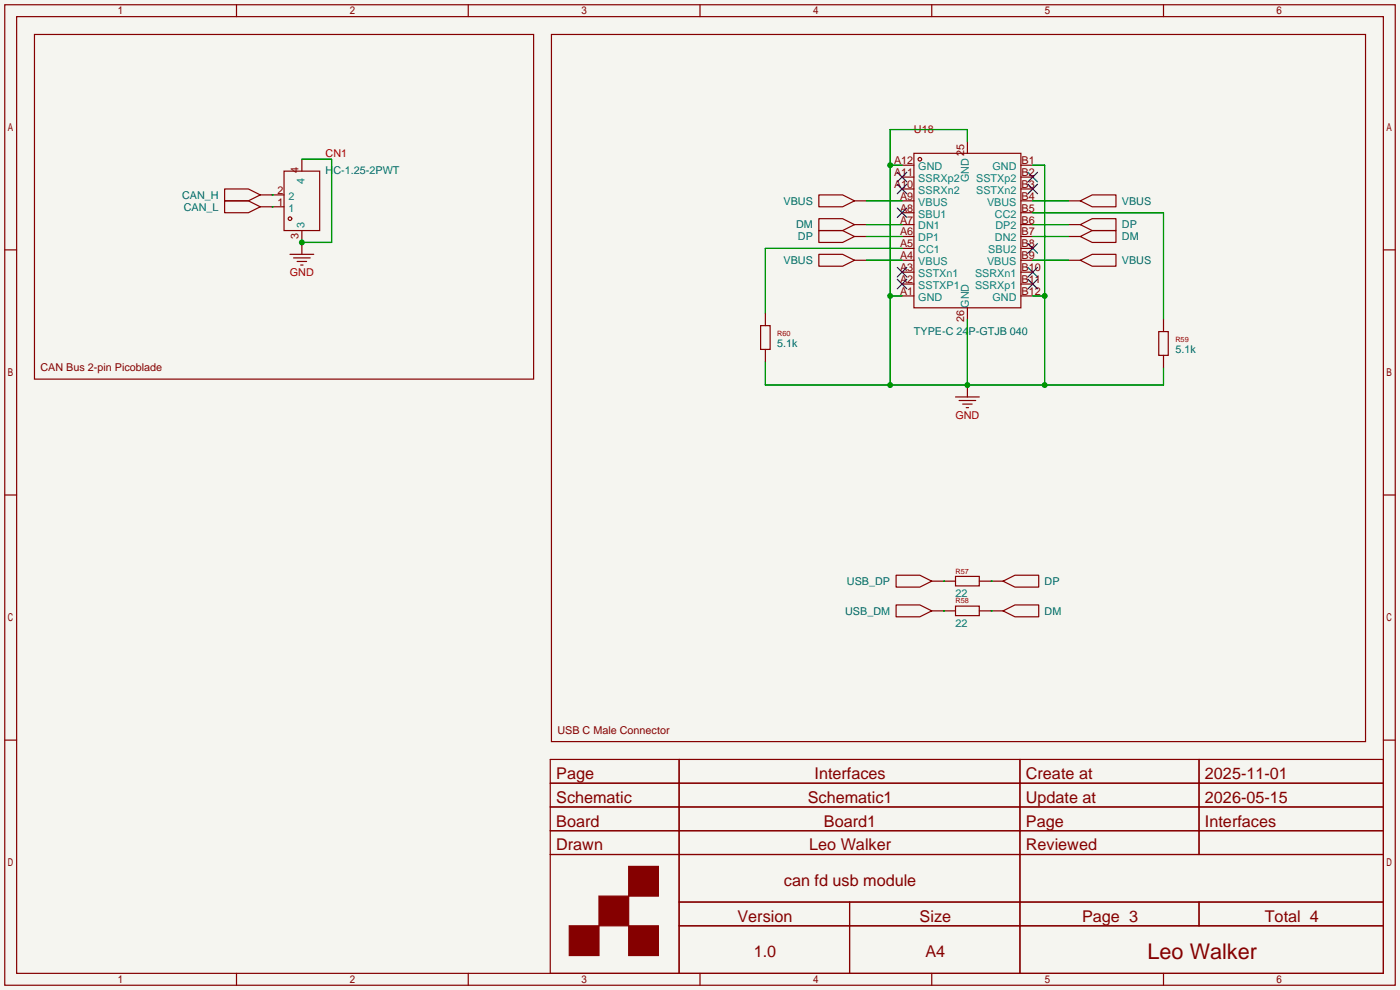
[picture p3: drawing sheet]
<svg xmlns="http://www.w3.org/2000/svg" width="299mm" height="212mm" viewBox="0 0 299 212" stroke-linecap="round" stroke-linejoin="round" font-family="sans-serif">
<path d="M0 0h299.2v211.6h-299.2z" fill="#f5f5f0"/>
<g fill="none" stroke="#850000" stroke-width=".25">
<path d="M1 1h297.2v209.6h-297.2zM3.6 3.6h292.1v204.4h-292.1zM7.4 7.4h106.6v73.6h-106.6zM50.5 1v2.6M100.1 1v2.6M117.9 7.4h173.9v151.1h-173.9zM149.6 1v2.6M199.1 1v2.6M248.7 1v2.6M60.7 36.6h7.6v12.7h-7.6zM64.5 34v2.6M192.8 35.3h2.5"/>
<path d="M192.8 37.8h2.5M195.3 32.8h22.9v33h-22.9zM206.8 30.2v2.6M218.2 35.3h2.5M218.2 37.8h2.5M1 53.4h2.6M48 40.4h5.1l2.5 1.3-2.5 1.2h-5.1zM48 42.9h5.1l2.5 1.3-2.5 1.3h-5.1zM55.6 44.2h5.1M55.6 41.7h5.1M62 54.4h5.1M62.7 55.1h3.6"/>
<path d="M63.5 55.9h2M64.3 56.6h.5M64.5 49.3v5.1M175 41.7h5.1l2.5 1.2-2.5 1.3h-5.1zM175 49.3h5.1l2.5 1.2-2.5 1.3h-5.1zM175 54.4h5.1l2.5 1.2-2.5 1.3h-5.1zM175 46.7h5.1l2.5 1.3-2.5 1.3h-5.1zM182.6 42.9h2.6M182.6 50.5h2.6M182.6 48h2.6M182.6 55.6h2.6M192.8 42.9h2.5"/>
<path d="M192.8 50.5h2.5M192.8 40.4h2.5M192.8 45.5h2.5M192.8 48h2.5M192.8 53.1h2.5M192.8 55.6h2.5M192.8 58.2h2.5M218.2 42.9h2.5M218.2 50.5h2.5M218.2 40.4h2.5M218.2 45.5h2.5M218.2 48h2.5"/>
<path d="M218.2 53.1h2.5M218.2 55.6h2.5M218.2 58.2h2.5M228.3 42.9h2.6M228.3 50.5h2.6M228.3 48h2.6M228.3 55.6h2.6M230.9 55.6l2.5-1.2h5.1v2.5h-5.1zM230.9 42.9l2.5-1.2h5.1v2.5h-5.1zM230.9 48l2.5-1.3h5.1v2.6h-5.1zM230.9 50.5l2.5-1.2h5.1v2.5h-5.1zM295.7 53.4h2.5"/>
<path d="M162.6 69.6h2v5.1h-2zM163.6 67.1v2.5M163.6 74.7v2.5M192.8 60.7h2.5M192.8 63.2h2.5M206.8 65.8v2.5M218.2 60.7h2.5M218.2 63.2h2.5M247.6 70.9h2.1v5h-2.1zM248.7 68.3v2.6M248.7 75.9v2.6M204.2 84.8h5.1"/>
<path d="M205 85.6h3.5M205.7 86.4h2.1M206.5 87.1h.5M206.8 82.3v2.5M1 105.8h2.6M295.7 105.8h2.5M191.5 122.9h5.1l2.5 1.3-2.5 1.3h-5.1zM191.5 129.3h5.1l2.5 1.3-2.5 1.2h-5.1zM199.1 124.2h5.1M199.1 130.6h5.1M204.2 123.2h5.1v2h-5.1zM204.2 129.5h5.1v2.1h-5.1z"/>
<path d="M209.3 124.2h5.1M209.3 130.6h5.1M214.4 124.2l2.5-1.3h5.1v2.6h-5.1zM214.4 130.6l2.5-1.3h5.1v2.5h-5.1zM1 158.2h2.6M295.7 158.2h2.5M117.6 162.3h178.1v45.7h-178.1zM117.6 167.4h178.1M117.6 172.5h178.1M117.6 177.5h178.1M145.1 162.3v45.7M218 162.3v45.7"/>
<path d="M256.3 162.3v20.3M117.6 182.6h178.1M145.1 192.8h150.6M145.1 197.9h150.6M181.6 192.8v15.2M256.3 192.8v5.1M50.5 208v2.6M100.1 208v2.6M149.6 208v2.6M199.1 208v2.6M248.7 208v2.6"/>
<circle cx="196.6" cy="34" r=".38"/>
<circle cx="62" cy="46.7" r=".38"/>
</g>
<g fill="#850000" stroke="#850000" stroke-width=".25">
<path d="M134.4 185.2h6.3v6.3h-6.3z"/>
<path d="M128 191.5h6.4v6.4h-6.4z"/>
<path d="M121.7 197.9h6.3v6.3h-6.3z"/>
<path d="M134.4 197.9h6.3v6.3h-6.3z"/>
</g>
<g fill="none" stroke="#000085" stroke-width=".25">
<path d="M191.8 36.8l2 2.1M191.8 39.4l2 2M193.8 36.8l-2 2.1M193.8 39.4l-2 2M219.7 39.4l2 2M219.7 36.8l2 2.1M221.7 39.4l-2 2M221.7 36.8l-2 2.1M191.8 44.4l2 2.1M191.8 57.2l2 2M191.8 59.7l2 2M193.8 44.4l-2 2.1"/>
<path d="M193.8 57.2l-2 2M193.8 59.7l-2 2M219.7 59.7l2 2M219.7 57.2l2 2M219.7 52.1l2 2M221.7 59.7l-2 2M221.7 57.2l-2 2M221.7 52.1l-2 2"/>
</g>
<g fill="none" stroke="#009600" stroke-width=".25">
<path d="M64.5 34h6.4v17.8h-6.4M190.2 35.3h2.6M206.8 30.2v-2.5h-16.6v54.6M220.7 35.3h2.6v47M58.2 41.7h.1M58.2 44.2h.1M185.2 42.9h7.6M185.2 55.6h7.6M185.2 50.5h7.6M185.2 48h7.6M192.8 53.1h-29.2v14M220.7 45.5h28v22.8"/>
<path d="M220.7 42.9h7.6M220.7 55.6h7.6M220.7 50.5h7.6M220.7 48h7.6M163.6 77.2v5.1h85.1v-3.8M190.2 63.2h2.6M206.8 68.3v14M220.7 63.2h2.6M201.7 124.2h.1M201.7 130.6h.1M211.8 124.2h.1M211.8 130.6h.1"/>
</g>
<g fill="#009600">
<circle cx="206.8" cy="82.3" r=".63"/>
<circle cx="190.2" cy="82.3" r=".63"/>
<circle cx="190.2" cy="63.2" r=".63"/>
<circle cx="190.2" cy="35.3" r=".63"/>
<circle cx="223.3" cy="82.3" r=".63"/>
<circle cx="223.3" cy="63.2" r=".63"/>
<circle cx="64.5" cy="51.8" r=".63"/>
</g>
<text font-size="4.6" fill="#840000" x="245.3" y="205">Leo Walker</text>
<g font-size="3.5" fill="#840000">
<text x="118.9" y="166.5">Page</text>
<text x="174.1" y="166.5">Interfaces</text>
<text x="219.3" y="166.5">Create at</text>
<text x="257.5" y="166.5">2025-11-01</text>
<text x="118.9" y="171.6">Schematic</text>
<text x="172.6" y="171.6">Schematic1</text>
<text x="219.3" y="171.6">Update at</text>
<text x="257.5" y="171.6">2026-05-15</text>
<text x="118.9" y="176.7">Board</text>
<text x="176.1" y="176.7">Board1</text>
<text x="219.3" y="176.7">Page</text>
<text x="257.5" y="176.7">Interfaces</text>
<text x="118.9" y="181.8">Drawn</text>
<text x="172.9" y="181.8">Leo Walker</text>
<text x="219.3" y="181.8">Reviewed</text>
<text x="167.5" y="189.4">can fd usb module</text>
<text x="157.6" y="197">Version</text>
<text x="196.5" y="197">Size</text>
<text x="231.3" y="197">Page 3</text>
<text x="270.3" y="197">Total 4</text>
<text x="161.1" y="204.6">1.0</text>
<text x="197.8" y="204.6">A4</text>
</g>
<g font-size="2.3" fill="#a90000">
<text x="195.3" y="28.5">U18</text>
<text x="69.6" y="33.6">CN1</text>
<text x="62" y="59">GND</text>
<text x="204.2" y="89.5">GND</text>
</g>
<g font-size="2.3" fill="#840000">
<text x="191.1" y="35.1">A12</text>
<text x="206" y="33.3" transform="rotate(-90 206 33.3)">25</text>
<text x="218.3" y="35.1">B1</text>
<text x="59.3" y="41.4">2</text>
<text x="63.8" y="36.9" transform="rotate(-90 63.8 36.9)">4</text>
<text x="191.1" y="37.6">A11</text>
<text x="191.1" y="40.2">A10</text>
<text x="218.3" y="40.2">B3</text>
<text x="218.3" y="37.6">B2</text>
<text x="59.3" y="44">1</text>
<text x="192.4" y="42.7">A9</text>
<text x="192.4" y="45.2">A8</text>
<text x="192.4" y="47.8">A7</text>
<text x="218.3" y="47.8">B6</text>
<text x="218.3" y="45.2">B5</text>
<text x="218.3" y="42.7">B4</text>
<text x="63.8" y="51.2" transform="rotate(-90 63.8 51.2)">3</text>
<text x="192.4" y="50.3">A6</text>
<text x="192.4" y="52.9">A5</text>
<text x="218.3" y="52.9">B8</text>
<text x="218.3" y="50.3">B7</text>
<text x="192.4" y="55.4">A4</text>
<text x="192.4" y="57.9">A3</text>
<text x="218.3" y="57.9">B10</text>
<text x="218.3" y="55.4">B9</text>
<text x="192.4" y="60.5">A2</text>
<text x="192.4" y="63">A1</text>
<text x="218.3" y="63">B12</text>
<text x="218.3" y="60.5">B11</text>
<text x="206" y="68.8" transform="rotate(-90 206 68.8)">26</text>
<text x="8.6" y="79.3">CAN Bus 2-pin Picoblade</text>
<text x="119.1" y="156.8">USB C Male Connector</text>
</g>
<g font-size="2.3" fill="#008484">
<text x="65.1" y="39.3" transform="rotate(-90 65.1 39.3)">4</text>
<text x="196.3" y="36.3">GND</text>
<text x="196.3" y="38.9">SSRXp2</text>
<text x="196.3" y="41.4">SSRXn2</text>
<text x="207.1" y="38.9" transform="rotate(-90 207.1 38.9)">GND</text>
<text x="208.6" y="41.4">SSTXn2</text>
<text x="208.6" y="38.9">SSTXp2</text>
<text x="212.1" y="36.3">GND</text>
<text x="61.6" y="45.2">1</text>
<text x="61.6" y="42.7">2</text>
<text x="196.3" y="44">VBUS</text>
<text x="196.3" y="46.5">SBU1</text>
<text x="211" y="44">VBUS</text>
<text x="212.6" y="46.5">CC2</text>
<text x="65.1" y="48.8" transform="rotate(-90 65.1 48.8)">3</text>
<text x="196.3" y="49">DN1</text>
<text x="196.3" y="51.6">DP1</text>
<text x="212.6" y="51.6">DN2</text>
<text x="212.8" y="49">DP2</text>
<text x="196.3" y="54.1">CC1</text>
<text x="196.3" y="56.7">VBUS</text>
<text x="196.3" y="59.2">SSTXn1</text>
<text x="208.4" y="59.2">SSRXn1</text>
<text x="211" y="56.7">VBUS</text>
<text x="211.2" y="54.1">SBU2</text>
<text x="196.3" y="61.7">SSTXP1</text>
<text x="196.3" y="64.3">GND</text>
<text x="207.1" y="65.8" transform="rotate(-90 207.1 65.8)">GND</text>
<text x="208.4" y="61.7">SSRXp1</text>
<text x="212.1" y="64.3">GND</text>
</g>
<g font-size="2.3" fill="#006464">
<text x="69.6" y="37.1">HC-1.25-2PWT</text>
<text x="38.9" y="42.5">CAN_H</text>
<text x="39.3" y="45">CAN_L</text>
<text x="167.4" y="43.7">VBUS</text>
<text x="239.8" y="43.7">VBUS</text>
<text x="170.1" y="48.8">DM</text>
<text x="170.5" y="51.4">DP</text>
<text x="239.8" y="48.8">DP</text>
<text x="239.8" y="51.4">DM</text>
<text x="167.4" y="56.4">VBUS</text>
<text x="239.8" y="56.4">VBUS</text>
<text x="195.3" y="71.7">TYPE-C 24P-GTJB 040</text>
<text x="166.1" y="74.2">5.1k</text>
<text x="251.2" y="75.5">5.1k</text>
<text x="181" y="125">USB_DP</text>
<text x="223.3" y="125">DP</text>
<text x="180.6" y="131.4">USB_DM</text>
<text x="204.2" y="127.6">22</text>
<text x="223.3" y="131.4">DM</text>
<text x="204.2" y="133.9">22</text>
</g>
<g font-size="1.6" fill="#a90000">
<text x="166.1" y="71.8">R60</text>
<text x="251.2" y="73.1">R59</text>
<text x="204.2" y="122.6">R57</text>
<text x="204.2" y="129">R58</text>
</g>
</svg>
